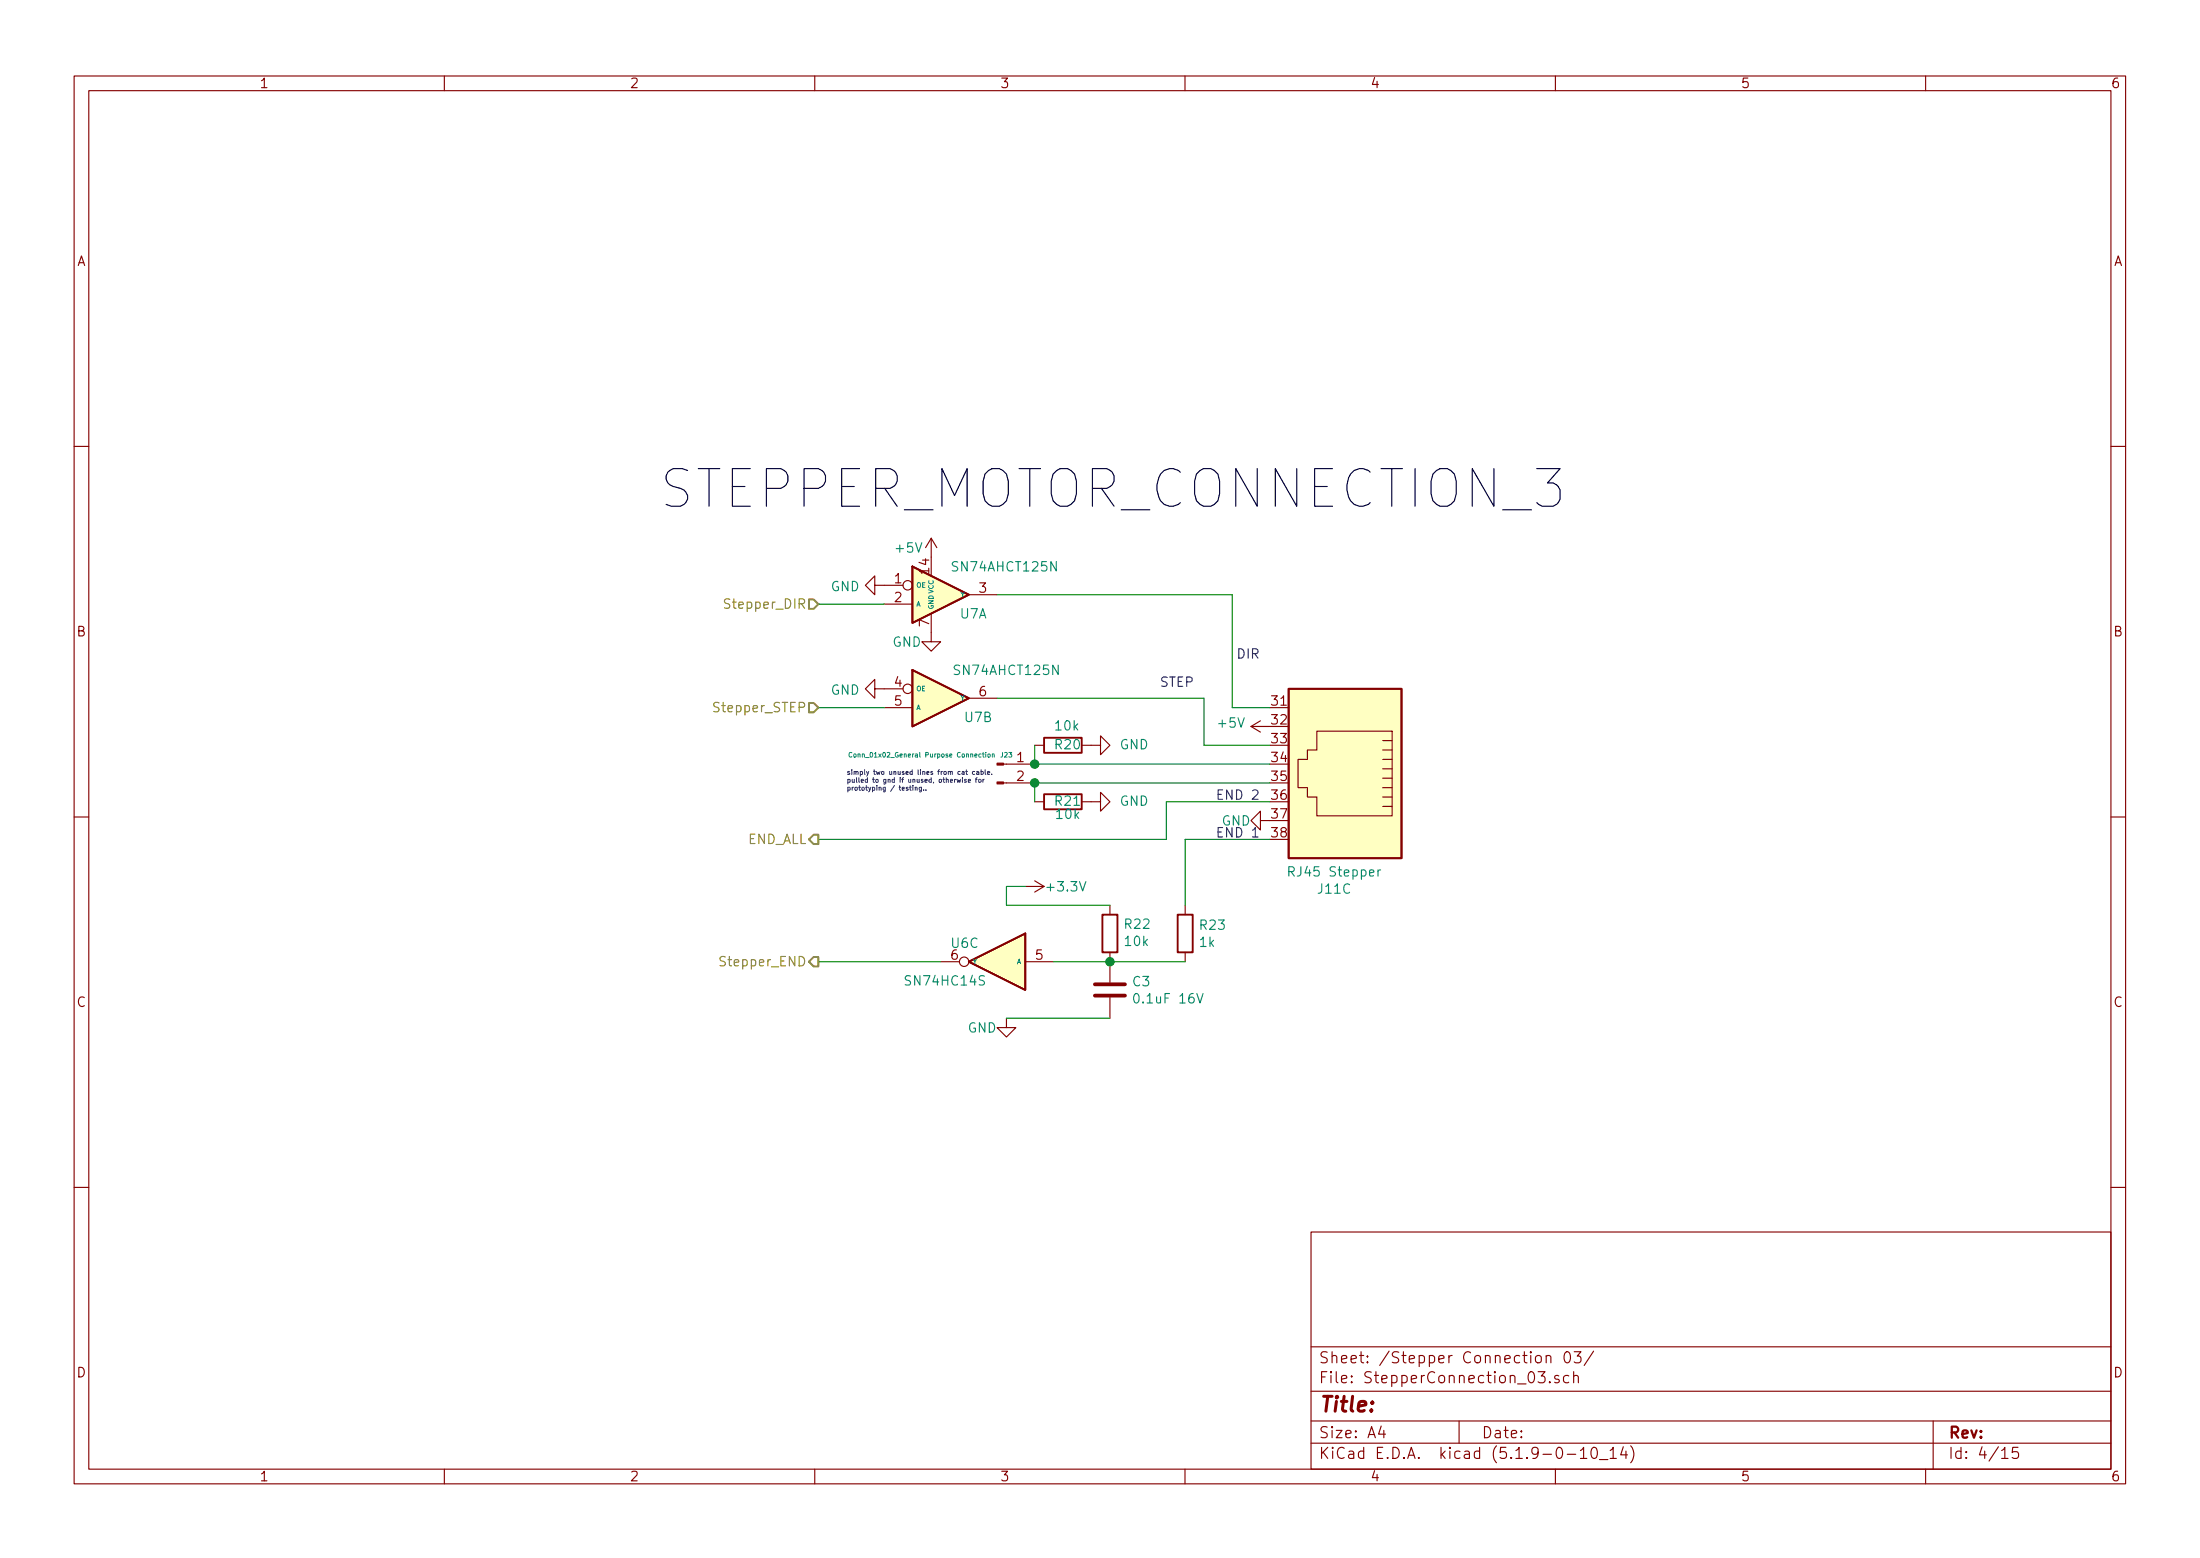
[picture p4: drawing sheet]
<svg xmlns="http://www.w3.org/2000/svg" width="297mm" height="210mm" viewBox="0 0 297 210" stroke-linecap="round" stroke-linejoin="round" font-family="sans-serif">
<g fill="none" stroke="#840000" stroke-width=".15">
<path d="M10 10.3h277v189.9h-277zM12 12.2h273v186.1h-273zM60 10.3v1.9M110 10.3v1.9M160 10.3v1.9M210 10.3v1.9M260 10.3v1.9M10 60.2h2M118.1 79v-1.3l-1.3 1.3 1.3 1.3v-1.3h3.8M125.7 72.6l-.7 1.3M125.7 72.6v2.6M125.7 72.6l.8 1.3"/>
<path d="M285 60.2h2M118.1 93v-1.3l-1.3 1.3 1.3 1.2v-1.2h3.8M119.4 95.5h3.8M119.4 81.5h3.8M125.7 82.8v3.8h1.3l-1.3 1.3-1.2-1.3h1.2M130.8 94.2h3.8M130.8 80.3h3.8M168.9 98l1.3 .8M168.9 98h2.5M170.2 97.3l-1.3 .7M177.8 98.7h10.2v11.4h-10.2v-2.5h-1.3v-1.3h-1.2v-3.8h1.2v-1.3h1.3zM186.7 99.9h1.3"/>
<path d="M10 110.3h2M135.5 105.7h4.2M135.5 103.1h4.2M138.4 119.6h2.6M139.7 100.6h1.3M139.7 118.9l1.3 .7M139.7 108.2h1.3M141 119.6l-1.3 .8M146 108.2h2.6v-1.3l1.3 1.3-1.3 1.3v-1.3M146 100.6h2.6v-1.3l1.3 1.3-1.3 1.2v-1.2M170.2 110.7v-1.2l-1.3 1.2 1.3 1.3v-1.3h1.2M186.7 101.2h1.3"/>
<path d="M186.7 102.5h1.3M186.7 103.8h1.3M186.7 105h1.3M186.7 106.3h1.3M186.7 107.6h1.3M186.7 108.8h1.3M285 110.3h2M127 129.8h2.5M135.9 137.4v1.3h1.3l-1.3 1.2-1.3-1.2h1.3M138.4 129.8h3.8M149.9 122.2v1.2M149.9 128.5v4.1"/>
<path d="M149.9 134.6v2.8M160 122.2v1.2M160 128.5v1.3M10 160.2h2M177 166.3h108v32h-108zM285 160.2h2M60 198.3v1.9M110 198.3v1.9M160 198.3v1.9M177 194.8h108M177 191.8h108M177 187.8h108"/>
<path d="M177 181.8h108M186.5 192.5l-.4 1h1M186.8 193v1M197 191.8v3M207.4 183.1a.41 .41 0 0 1 .7 .1v.4a.41 .41 0 0 1-.4 .3 .41 .41 0 0 1-.4-.3zM207.7 185.1h.9l-.5 .6 .4 .1 .1 .2-.1 .5-.2 .1h-.4l-.2-.1M208.8 183.1a.38 .38 0 0 1 .6 0v.8M208.8 182.9v1M209.2 186.5h.1l-.1 .1v-.1v.1M210 198.3v1.9M210.5 185.7l-.4-.1-.1 .1-.1 .2a.48 .48 0 0 0 .6 .3v.1v.2l-.2 .1-.4-.1M211.3 182.6a.35 .35 0 0 1 .4-.2 .35 .35 0 0 1 .3 .3 .77 .77 0 0 1-.5 1.2 .9 .9 0 0 1-.2-1.3z"/>
<path d="M211.6 196.3h1.2M211.8 185.7a.5 .5 0 0 0-.6 0l-.1 .6a.47 .47 0 0 0 .6 .3l.1-.1M212.5 185.7a.38 .38 0 0 1 .6 .1v.8M212.5 185.1v1.5M212.5 182.4h1l-.5 .6 .4 .1 .1 .2-.1 .5-.2 .1h-.4l-.3-.1M213.4 195.8l.4-.5v1.5M213.4 196.8h.8M215 195.4a.34 .34 0 0 1 .6 .2 .77 .77 0 0 1-.4 1.2 .97 .97 0 0 1-.2-1.4zM215.2 182.3l-1.3 2M216 197h1.1M217.4 195.8l.4-.5v1.5M217.4 196.8h.8"/>
<path d="M219.2 195.2l-.4 1.1h.9M219.5 195.8v1M220.2 195.1a1.71 1.71 0 0 1 0 2.3M260 198.3v1.9M261 191.8v6.5M270.3 195.8l.3-.3 .1-.2v1.5M270.3 196.8h.8M272.5 195.3h-.7l-.1 .7a.65 .65 0 0 1 .7 0 .61 .61 0 0 1 .1 .7h-.1a.61 .61 0 0 1-.7 0"/>
<circle cx="122.6" cy="79" r=".63"/>
<circle cx="122.6" cy="93" r=".63"/>
<circle cx="130.2" cy="129.8" r=".63"/>
</g>
<g fill="#ffffc2" stroke="#ffffc2" stroke-width=".14">
<path d="M123.2 90.4l7.6 3.8-7.6 3.8z"/>
<path d="M130.8 129.8l7.6-3.8v7.6z"/>
<path d="M174 93h15.2v22.8h-15.2z"/>
<path d="M123.2 76.4l7.6 3.9-7.6 3.8z"/>
</g>
<path d="M123.2 76.4l7.6 3.9-7.6 3.8zM123.2 90.4l7.6 3.8-7.6 3.8zM141 99.6h5v2h-5zM174 93h15.2v22.8h-15.2zM141 107.2h5v2h-5zM130.8 129.8l7.6-3.8v7.6zM148.8 123.4h2.1v5.1h-2.1zM159 123.4h2v5.1h-2z" fill="none" stroke="#840000" stroke-width=".25"/>
<path d="M147.8 134.4h4.1M147.8 132.8h4.1" fill="none" stroke="#840000" stroke-width=".51"/>
<path d="M174 117.6h.5a.34 .34 0 0 0 .3-.3 .34 .34 0 0 0-.3-.3h-.5v1.2M186.1 117.4v.8M186.4 117.4h-.2l-.1 .2M161.6 134.1l.4 1.3 .4-1.3" fill="none" stroke="#008484" stroke-width=".15"/>
<g fill="#840000" stroke="#840000" stroke-width=".15">
<path d="M134.6 105.5h.9v.3h-.9z"/>
<path d="M134.6 103h.9v.2h-.9z"/>
</g>
<path d="M115 101.6a.29 .29 0 0 0-.4 .3 .29 .29 0 0 0 .4 .3v-.1M132.6 101.7h.3M132.7 101.5v.6l.2 .1M133.1 101.5v.1M133.1 101.7v.5M133.4 101.8l.2-.1 .1 .2v.2l-.1 .1-.2-.1zM134 101.8h.2v.4M134 101.7v.5" fill="none" stroke="#008484" stroke-width=".14"/>
<path d="M110.5 81.5h8.9M110.5 95.5h8.9M134.6 80.3h31.8v15.2h5M134.6 94.2h28v6.4h8.8M138.4 119.6h-2.5v2.6h14M139.7 100.6v2.5h31.7M171.4 108.2h-13.9v5.1h-47M171.4 113.3h-11.4v8.9M171.4 105.7h-31.7v2.5M110.5 129.8h16.5M135.9 137.4h14M142.2 129.8h17.8" fill="none" stroke="#008400" stroke-width=".15"/>
<path d="M98.5 80.9l-.5-.1-.1 .1v.4l.5 .3 .1 .3-.2 .2-.5-.1" fill="none" stroke="#848400" stroke-width=".15"/>
<path d="M109.2 80.9h.7l.6 .6-.6 .7h-.7zM109.2 94.9h.7l.6 .6-.6 .6h-.7zM109.9 112.6h.6v1.3h-.6l-.7-.6zM109.9 129.2h.6v1.2h-.6l-.7-.6z" fill="none" stroke="#848400" stroke-width=".25"/>
<path d="M164.5 112.3h.4M164.5 107.2h.4M165.1 111.7h-.6v1.2h.6M165.1 106.6h-.6v1.3h.6" fill="none" stroke="#0000c2" stroke-width=".15"/>
<g fill="none" stroke="#0000c2" stroke-width=".14">
<path d="M122.8 106.2h.2M122.9 106v.6h.1M123.3 106.2v.4M123.6 106.3h.2v.3M123.6 106.2v.4M124.4 106.6h-.3l.1-.3 .2-.1v.6l-.1 .1-.2-.1M124.7 106.6h.1M125 106.6h.1M129.2 105.2l.1 .4 .2-.3 .1 .3 .1-.4M129.9 104.1l.3 .1v.3h-.2l-.1-.1 .3-.1M129.9 104.9v.1M129.9 105.2v.4"/>
<path d="M130.4 104.1h.2M130.5 105.2l-.3 .1 .1 .1h.2v.2h-.3M130.5 103.9v.5l.1 .1M130.7 105.4l.3-.1v-.1l-.3 .1 .1 .3h.2M131.6 104.1h-.2l-.1 .1 .1 .3h.2M131.7 105.2h.2M131.9 104.1l.3 .1v.3h-.3v-.2h.3M131.9 104.9l-.1 .1v.6M132.2 105.2h.1l.2 .1-.1 .3-.2-.1zM132.5 103.9v.6h.2l.1-.3-.2-.1h-.1M132.7 105.2v.4M132.9 105.2l-.2 .1"/>
<path d="M133 103.9v.5l.1 .1M133.3 104.3h.3v-.2l-.3 .1v.3h.3M133.9 104.5h.1"/>
</g>
<g fill="#008400" stroke="#008400" stroke-width=".25">
<circle cx="139.7" cy="103.1" r=".51"/>
<circle cx="149.9" cy="129.8" r=".51"/>
<circle cx="139.7" cy="105.7" r=".51"/>
</g>
<text font-size="7.1" x="88.9" y="68.6">STEPPER_MOTOR_CONNECTION_3</text>
<text font-size="2.8" fill="#840000" x="178" y="190.5">Title:</text>
<g font-size="2.1" fill="#840000">
<text x="178" y="184">Sheet: /Stepper Connection 03/</text>
<text x="178" y="186.7">File: StepperConnection_03.sch</text>
<text x="178" y="196.9">KiCad E.D.A. kicad (5.1.9-0-10_14)</text>
<text x="178" y="194.1">Size: A4</text>
<text x="200" y="194.1">Date:</text>
<text x="263" y="194.1">Rev:</text>
<text x="263" y="196.9">Id: 4/15</text>
</g>
<g font-size="1.8" fill="#840000">
<text x="35" y="11.9">1</text>
<text x="85" y="11.9">2</text>
<text x="135" y="11.9">3</text>
<text x="185" y="11.9">4</text>
<text x="235" y="11.9">5</text>
<text x="285" y="11.9">6</text>
<text x="10.4" y="35.9">A</text>
<text x="285.4" y="35.9">A</text>
<text x="125.5" y="77.4" transform="rotate(-90 125.5 77.4)">14</text>
<text x="120.8" y="78.7">1</text>
<text x="120.8" y="81.3">2</text>
<text x="132.2" y="80">3</text>
<text x="10.4" y="85.9">B</text>
<text x="125.5" y="84.6" transform="rotate(-90 125.5 84.6)">7</text>
<text x="285.4" y="85.9">B</text>
<text x="120.8" y="92.7">4</text>
<text x="120.8" y="95.2">5</text>
<text x="132.2" y="94">6</text>
<text x="171.8" y="95.2">31</text>
<text x="171.8" y="97.8">32</text>
<text x="171.8" y="100.3">33</text>
<text x="137.3" y="102.9">1</text>
<text x="137.3" y="105.4">2</text>
<text x="171.8" y="102.9">34</text>
<text x="171.8" y="105.4">35</text>
<text x="171.8" y="107.9">36</text>
<text x="171.8" y="110.5">37</text>
<text x="171.8" y="113">38</text>
<text x="128.4" y="129.5">6</text>
<text x="139.9" y="129.5">5</text>
<text x="10.4" y="135.9">C</text>
<text x="285.4" y="135.9">C</text>
<text x="10.4" y="185.9">D</text>
<text x="285.4" y="185.9">D</text>
<text x="35" y="199.9">1</text>
<text x="85" y="199.9">2</text>
<text x="135" y="199.9">3</text>
<text x="185" y="199.9">4</text>
<text x="235" y="199.9">5</text>
<text x="285" y="199.9">6</text>
</g>
<g font-size="1.8" fill="#008484">
<text x="121.1" y="74.6">+5V</text>
<text x="128.9" y="77.1">SN74AHCT125N</text>
<text x="112.2" y="79.8">GND</text>
<text x="129.7" y="83.5">U7A</text>
<text x="120.5" y="87.3">GND</text>
<text x="112.2" y="93.8">GND</text>
<text x="129.1" y="91.1">SN74AHCT125N</text>
<text x="130.3" y="97.5">U7B</text>
<text x="142.5" y="101.1">R20</text>
<text x="142.6" y="98.6">10k</text>
<text x="151.2" y="101.1">GND</text>
<text x="164.6" y="98.2">+5V</text>
<text x="142.5" y="108.8">R21</text>
<text x="142.7" y="110.5">10k</text>
<text x="151.2" y="108.8">GND</text>
<text x="164.9" y="111.4">GND</text>
<text x="174.5" y="118.3">RJ45 Stepper</text>
<text x="141.6" y="120.3">+3.3V</text>
<text x="151.9" y="125.4">R22</text>
<text x="162.1" y="125.5">R23</text>
<text x="178" y="120.6">J11C</text>
<text x="128.5" y="127.9">U6C</text>
<text x="152" y="127.7">10k</text>
<text x="162" y="127.8">1k</text>
<text x="122.5" y="133">SN74HC14S</text>
<text x="153" y="133.1">C3</text>
<text x="153.6" y="135.4">0.1uF 16V</text>
<text x="130.7" y="139.4">GND</text>
</g>
<g font-size="1.8" fill="#848400">
<text x="98.3" y="82.2">Stepper_DIR</text>
<text x="96.8" y="96.1">Stepper_STEP</text>
<text x="100.8" y="113.9">END_ALL</text>
<text x="97.7" y="130.4">Stepper_END</text>
</g>
<g font-size="1.8" fill="#0000c2">
<text x="167.1" y="88.9">DIR</text>
<text x="156.7" y="92.7">STEP</text>
<text x="165" y="107.9">END 2</text>
<text x="165" y="113">END 1</text>
</g>
<g font-size=".9" fill="#008484">
<text x="123.7" y="79.3">OE</text>
<text x="123.7" y="81.8">A</text>
<text x="126" y="82.3" transform="rotate(-90 126 82.3)">GND VCC</text>
<text x="129.7" y="80.6">Y</text>
<text x="123.7" y="93.3">OE</text>
<text x="123.7" y="95.8">A</text>
<text x="129.7" y="94.5">Y</text>
<text x="115.5" y="102.2">Conn_01x02_General Purpose Connection</text>
<text x="135.2" y="102.2">J23</text>
<text x="131.3" y="130.1">Y</text>
<text x="137.3" y="130.1">A</text>
</g>
<g font-size=".9" fill="#0000c2">
<text x="114.3" y="104.6">simply two unused lines from cat cable.</text>
<text x="114.3" y="105.6">pulled to gnd if unused, otherwise for</text>
<text x="114.3" y="106.7">prototyping / testing..</text>
</g>
</svg>
